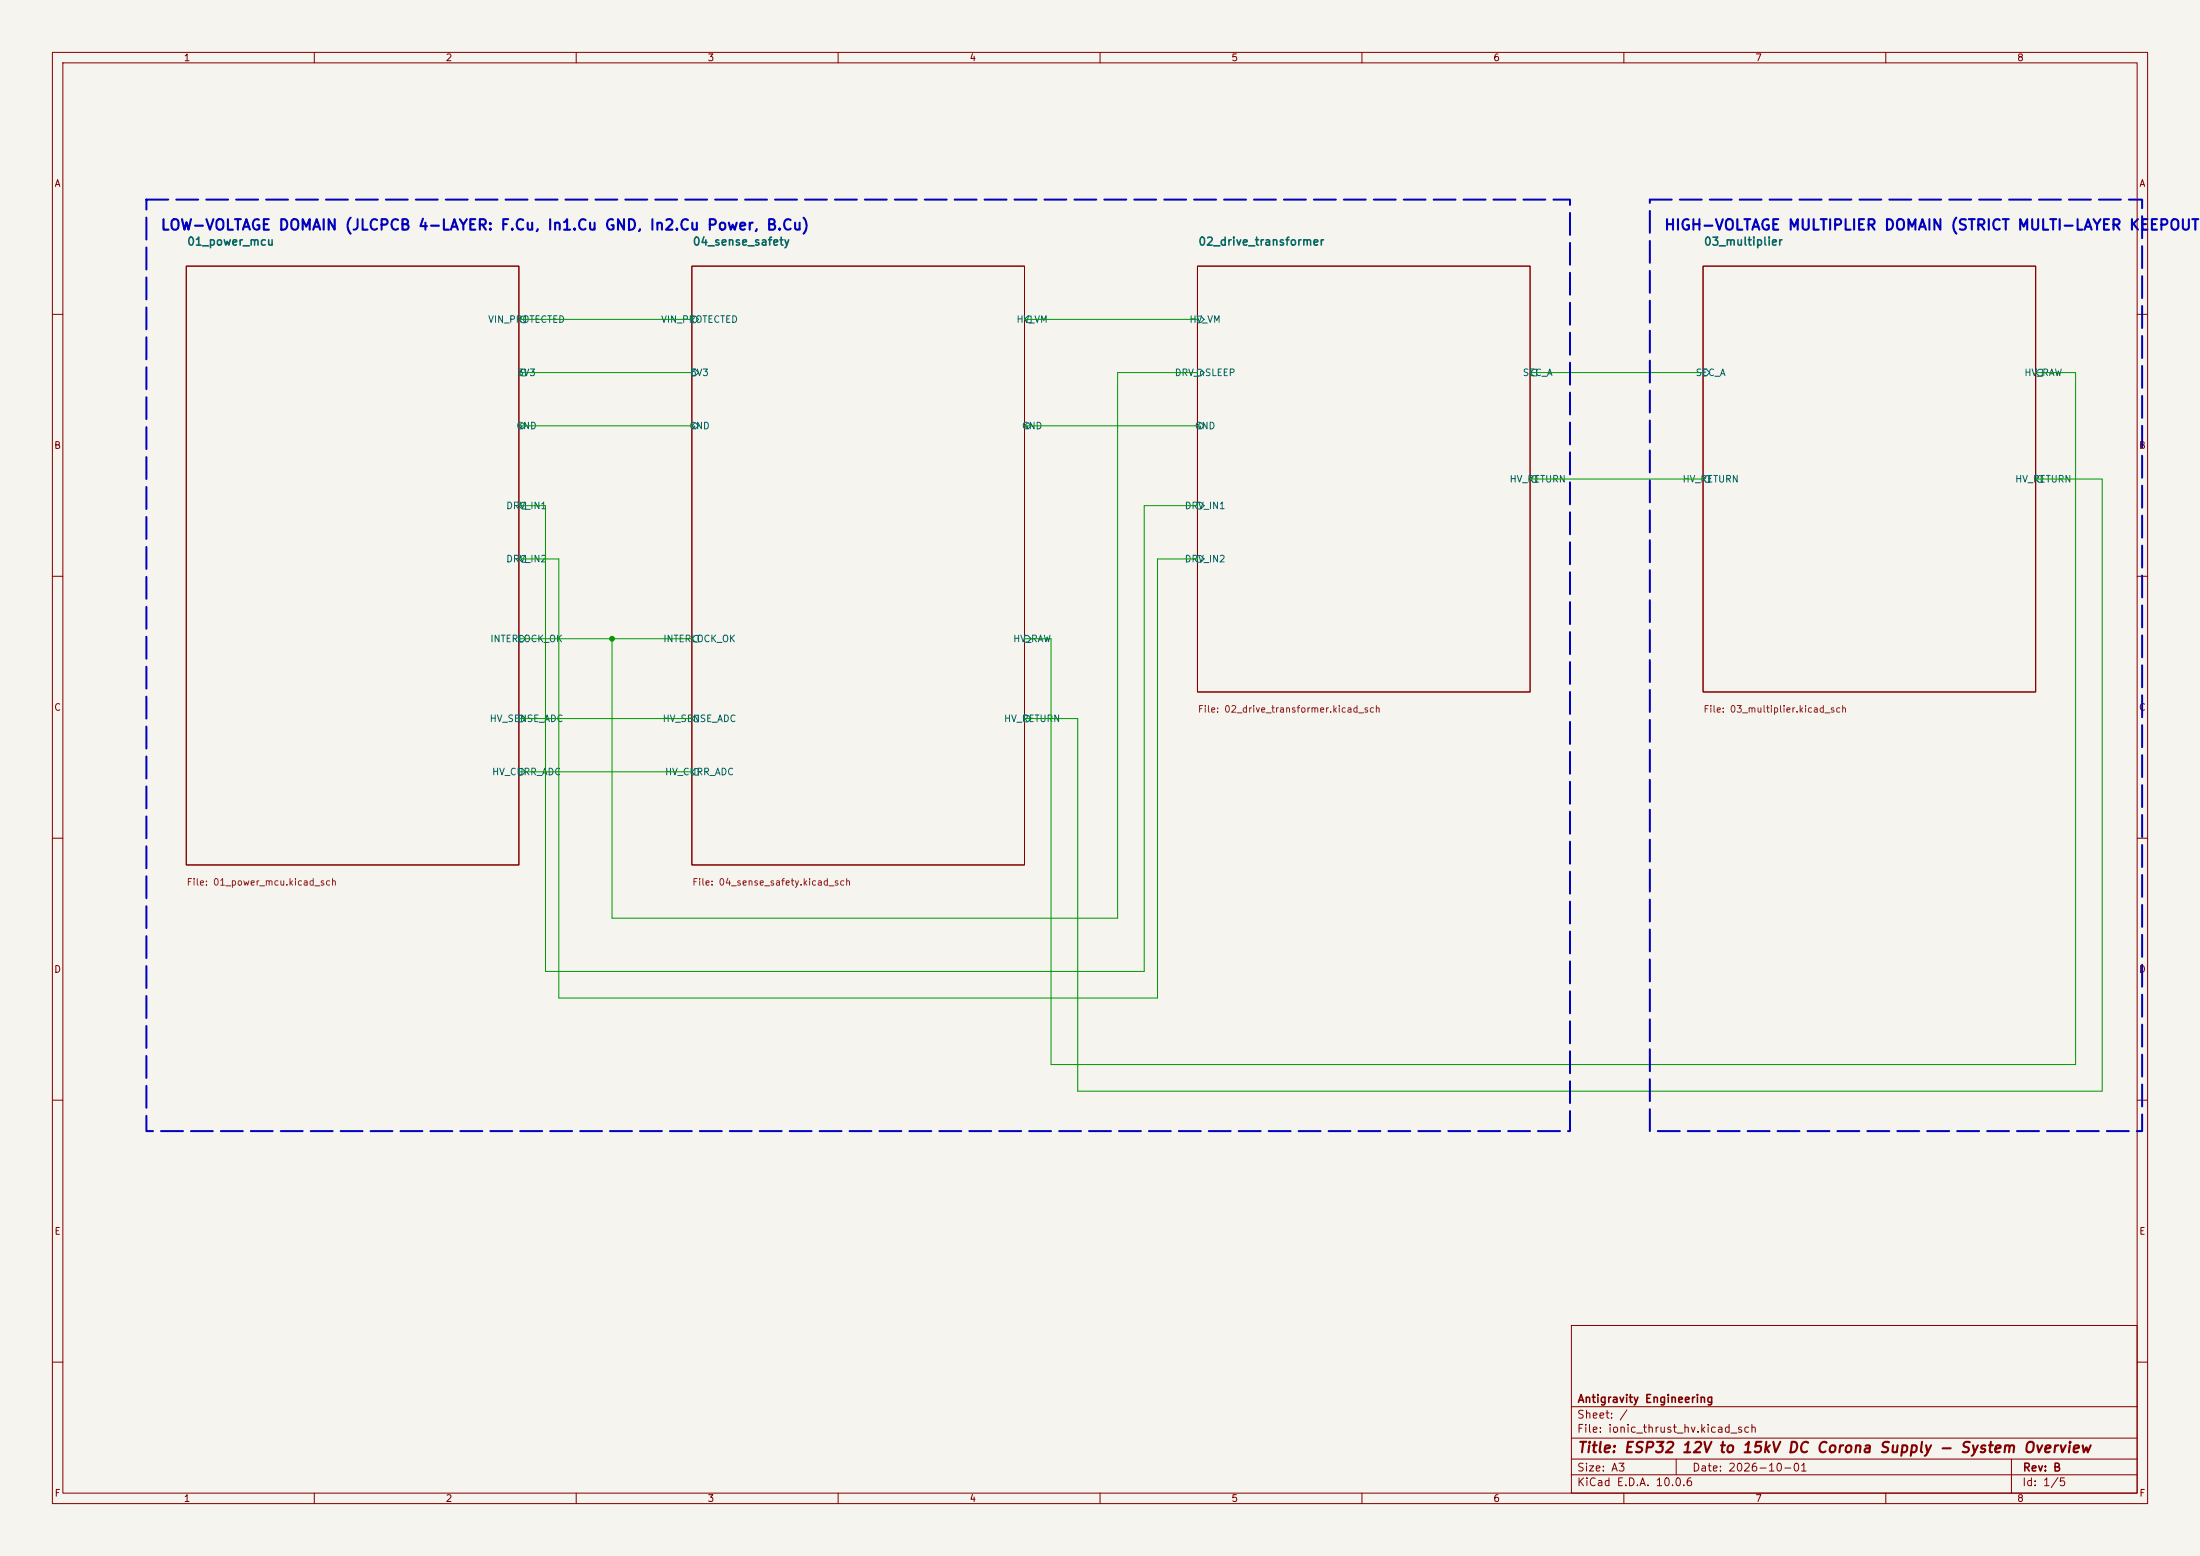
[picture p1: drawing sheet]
<svg xmlns="http://www.w3.org/2000/svg" width="420mm" height="297mm" viewBox="0 0 420 297" stroke-linecap="round" stroke-linejoin="round" font-family="sans-serif">
<path d="M0 0h420v297h-420z" fill="#f5f4ef" stroke="#f5f4ef" stroke-width=".19"/>
<g fill="none" stroke="#840000" stroke-width=".19">
<path d="M10 10h400v277h-400zM12 12h396v273h-396zM60 10v2M110 10v2M160 10v2M210 10v2M260 10v2M310 10v2M360 10v2M35.6 50.8h63.5v114.3h-63.5zM132.1 50.8h63.5v114.3h-63.5zM228.6 50.8h63.5v81.3h-63.5z"/>
<path d="M325.1 50.8h63.5v81.3h-63.5zM10 60h2M408 60h2M10 110h2M408 110h2M10 160h2M408 160h2M10 210h2M408 210h2M300 253h108v32h-108zM10 260h2M300 278.5h108"/>
<path d="M300 274.5h108M300 268.5h108M320 278.5v3M384 278.5v6.5M408 260h2M60 285v2M110 285v2M160 285v2M210 285v2M260 285v2M300 281.5h108M310 285v2"/>
<path d="M360 285v2"/>
</g>
<g fill="none" stroke="#006464" stroke-width=".19">
<path d="M99.1 61l.6-.7h.6v1.3h-.6zM99.7 70.5h.6v1.3h-.6l-.6-.7zM132.1 60.3h.6l.6 .7-.6 .6h-.6zM132.1 70.5h.6l.6 .6-.6 .7h-.6zM195.6 61l.6-.7h.6v1.3h-.6zM228.6 60.3h.6l.7 .7-.7 .6h-.6zM228.6 70.5h.6l.7 .6-.7 .7h-.6zM292.7 70.5h.7v1.3h-.7l-.6-.7zM325.1 70.5h.7l.6 .6-.6 .7h-.7zM389.3 70.5h.6v1.3h-.6l-.7-.7zM99.1 81.3l.6-.7 .6 .7-.6 .6zM99.1 96.5l.6-.6h.6v1.3h-.6z"/>
<path d="M132.1 81.3l.6-.7 .6 .7-.6 .6zM195.6 81.3l.6-.7 .6 .7-.6 .6zM228.6 81.3l.6-.7 .7 .7-.7 .6zM228.6 95.9h.6l.7 .6-.7 .7h-.6zM292.7 90.8h.7v1.3h-.7l-.6-.7zM325.8 90.8h.6v1.3h-.6l-.7-.7zM389.3 90.8h.6v1.3h-.6l-.7-.7zM99.7 106h.6v1.3h-.6l-.6-.6zM228.6 106h.6l.7 .7-.7 .6h-.6zM99.1 121.3h.6l.6 .6-.6 .7h-.6zM99.1 136.5h.6l.6 .7-.6 .6h-.6zM132.7 121.3h.6v1.3h-.6l-.6-.7z"/>
<path d="M132.7 136.5h.6v1.3h-.6l-.6-.6zM195.6 121.3h.6l.6 .6-.6 .7h-.6zM195.6 136.5h.6l.6 .7-.6 .6h-.6zM99.1 146.7h.6l.6 .6-.6 .7h-.6zM132.7 146.7h.6v1.3h-.6l-.6-.7z"/>
</g>
<g fill="none" stroke="#009600" stroke-width=".19">
<path d="M99.1 71.1h33M99.1 61h33M195.6 61h33M228.6 71.1h-15.2v104.2h-96.6v-53.4M292.1 71.1h33M388.6 71.1h7.6v132.1h-195.5v-81.3h-5.1M99.1 96.5h5v88.9h114.3v-88.9h10.2M99.1 81.3h33M195.6 81.3h33M292.1 91.4h33M388.6 91.4h12.7v116.9h-195.6v-71.1h-10.1M99.1 106.7h7.6v83.8h114.3v-83.8h7.6"/>
<path d="M99.1 121.9h33M99.1 137.2h33M99.1 147.3h33"/>
</g>
<path d="M27.9 38.1h271.8v177.8h-271.8zM315 38.1h93.9v177.8h-93.9z" fill="none" stroke="#0000c2" stroke-width=".38" stroke-dasharray="4.2 1.5"/>
<circle cx="116.8" cy="121.9" r=".46" fill="#009600" stroke="#009600" stroke-width=".19"/>
<g font-size="2" fill="#0000c2">
<text x="30.5" y="44.4">LOW-VOLTAGE DOMAIN (JLCPCB 4-LAYER: F.Cu, In1.Cu GND, In2.Cu Power, B.Cu)</text>
<text x="317.6" y="44.4">HIGH-VOLTAGE MULTIPLIER DOMAIN (STRICT MULTI-LAYER KEEPOUT:</text>
</g>
<text font-size="2" fill="#840000" x="301" y="277.8">Title: ESP32 12V to 15kV DC Corona Supply - System Overview</text>
<g font-size="1.5" fill="#006464">
<text x="35.6" y="47.2">01_power_mcu</text>
<text x="132.1" y="47.2">04_sense_safety</text>
<text x="228.6" y="47.2">02_drive_transformer</text>
<text x="325.2" y="47.2">03_multiplier</text>
</g>
<g font-size="1.5" fill="#840000">
<text x="301" y="268.1">Antigravity Engineering</text>
<text x="300.9" y="273.8">File: ionic_thrust_hv.kicad_sch</text>
<text x="300.9" y="271.1">Sheet: /</text>
<text x="300.9" y="281.2">Size: A3</text>
<text x="322.9" y="281.2">Date: 2026-10-01</text>
<text x="386" y="281.2">Rev: B</text>
<text x="300.9" y="284">KiCad E.D.A. 10.0.6</text>
<text x="385.9" y="284">Id: 1/5</text>
</g>
<g font-size="1.3" fill="#840000">
<text x="35" y="12">1</text>
<text x="85" y="12">2</text>
<text x="135" y="12">3</text>
<text x="185" y="12">4</text>
<text x="235" y="12">5</text>
<text x="285" y="12">6</text>
<text x="335" y="12">7</text>
<text x="385" y="12">8</text>
<text x="10.3" y="36">A</text>
<text x="408.3" y="36">A</text>
<text x="10.2" y="86">B</text>
<text x="408.2" y="86">B</text>
<text x="10.2" y="136">C</text>
<text x="408.2" y="136">C</text>
<text x="10.2" y="186">D</text>
<text x="408.2" y="186">D</text>
<text x="10.3" y="236">E</text>
<text x="408.3" y="236">E</text>
<text x="10.3" y="286">F</text>
<text x="35" y="287">1</text>
<text x="85" y="287">2</text>
<text x="135" y="287">3</text>
<text x="185" y="287">4</text>
<text x="235" y="287">5</text>
<text x="285" y="287">6</text>
<text x="335" y="287">7</text>
<text x="385" y="287">8</text>
<text x="408.3" y="286">F</text>
</g>
<g font-size="1.3" fill="#006464">
<text x="93.1" y="61.9">VIN_PROTECTED</text>
<text x="126.1" y="61.9">VIN_PROTECTED</text>
<text x="194" y="61.9">HV_VM</text>
<text x="227" y="61.9">HV_VM</text>
<text x="98.6" y="72.1">3V3</text>
<text x="131.7" y="72.1">3V3</text>
<text x="224.2" y="72.1">DRV_nSLEEP</text>
<text x="290.6" y="72.1">SEC_A</text>
<text x="323.6" y="72.1">SEC_A</text>
<text x="386.4" y="72.1">HV_RAW</text>
<text x="98.5" y="82.2">GND</text>
<text x="131.5" y="82.2">GND</text>
<text x="195" y="82.2">GND</text>
<text x="228" y="82.2">GND</text>
<text x="288.1" y="92.4">HV_RETURN</text>
<text x="321.1" y="92.4">HV_RETURN</text>
<text x="384.6" y="92.4">HV_RETURN</text>
<text x="96.5" y="97.5">DRV_IN1</text>
<text x="226.1" y="97.5">DRV_IN1</text>
<text x="96.5" y="107.6">DRV_IN2</text>
<text x="226.1" y="107.6">DRV_IN2</text>
<text x="93.5" y="122.9">INTERLOCK_OK</text>
<text x="126.5" y="122.9">INTERLOCK_OK</text>
<text x="193.3" y="122.9">HV_RAW</text>
<text x="93.4" y="138.1">HV_SENSE_ADC</text>
<text x="126.4" y="138.1">HV_SENSE_ADC</text>
<text x="191.6" y="138.1">HV_RETURN</text>
<text x="93.8" y="148.3">HV_CURR_ADC</text>
<text x="126.9" y="148.3">HV_CURR_ADC</text>
</g>
<g font-size="1.3" fill="#725600">
<text x="228.6" y="136.3">File: 02_drive_transformer.kicad_sch</text>
<text x="325.1" y="136.3">File: 03_multiplier.kicad_sch</text>
<text x="35.5" y="169.3">File: 01_power_mcu.kicad_sch</text>
<text x="132.1" y="169.3">File: 04_sense_safety.kicad_sch</text>
</g>
</svg>
